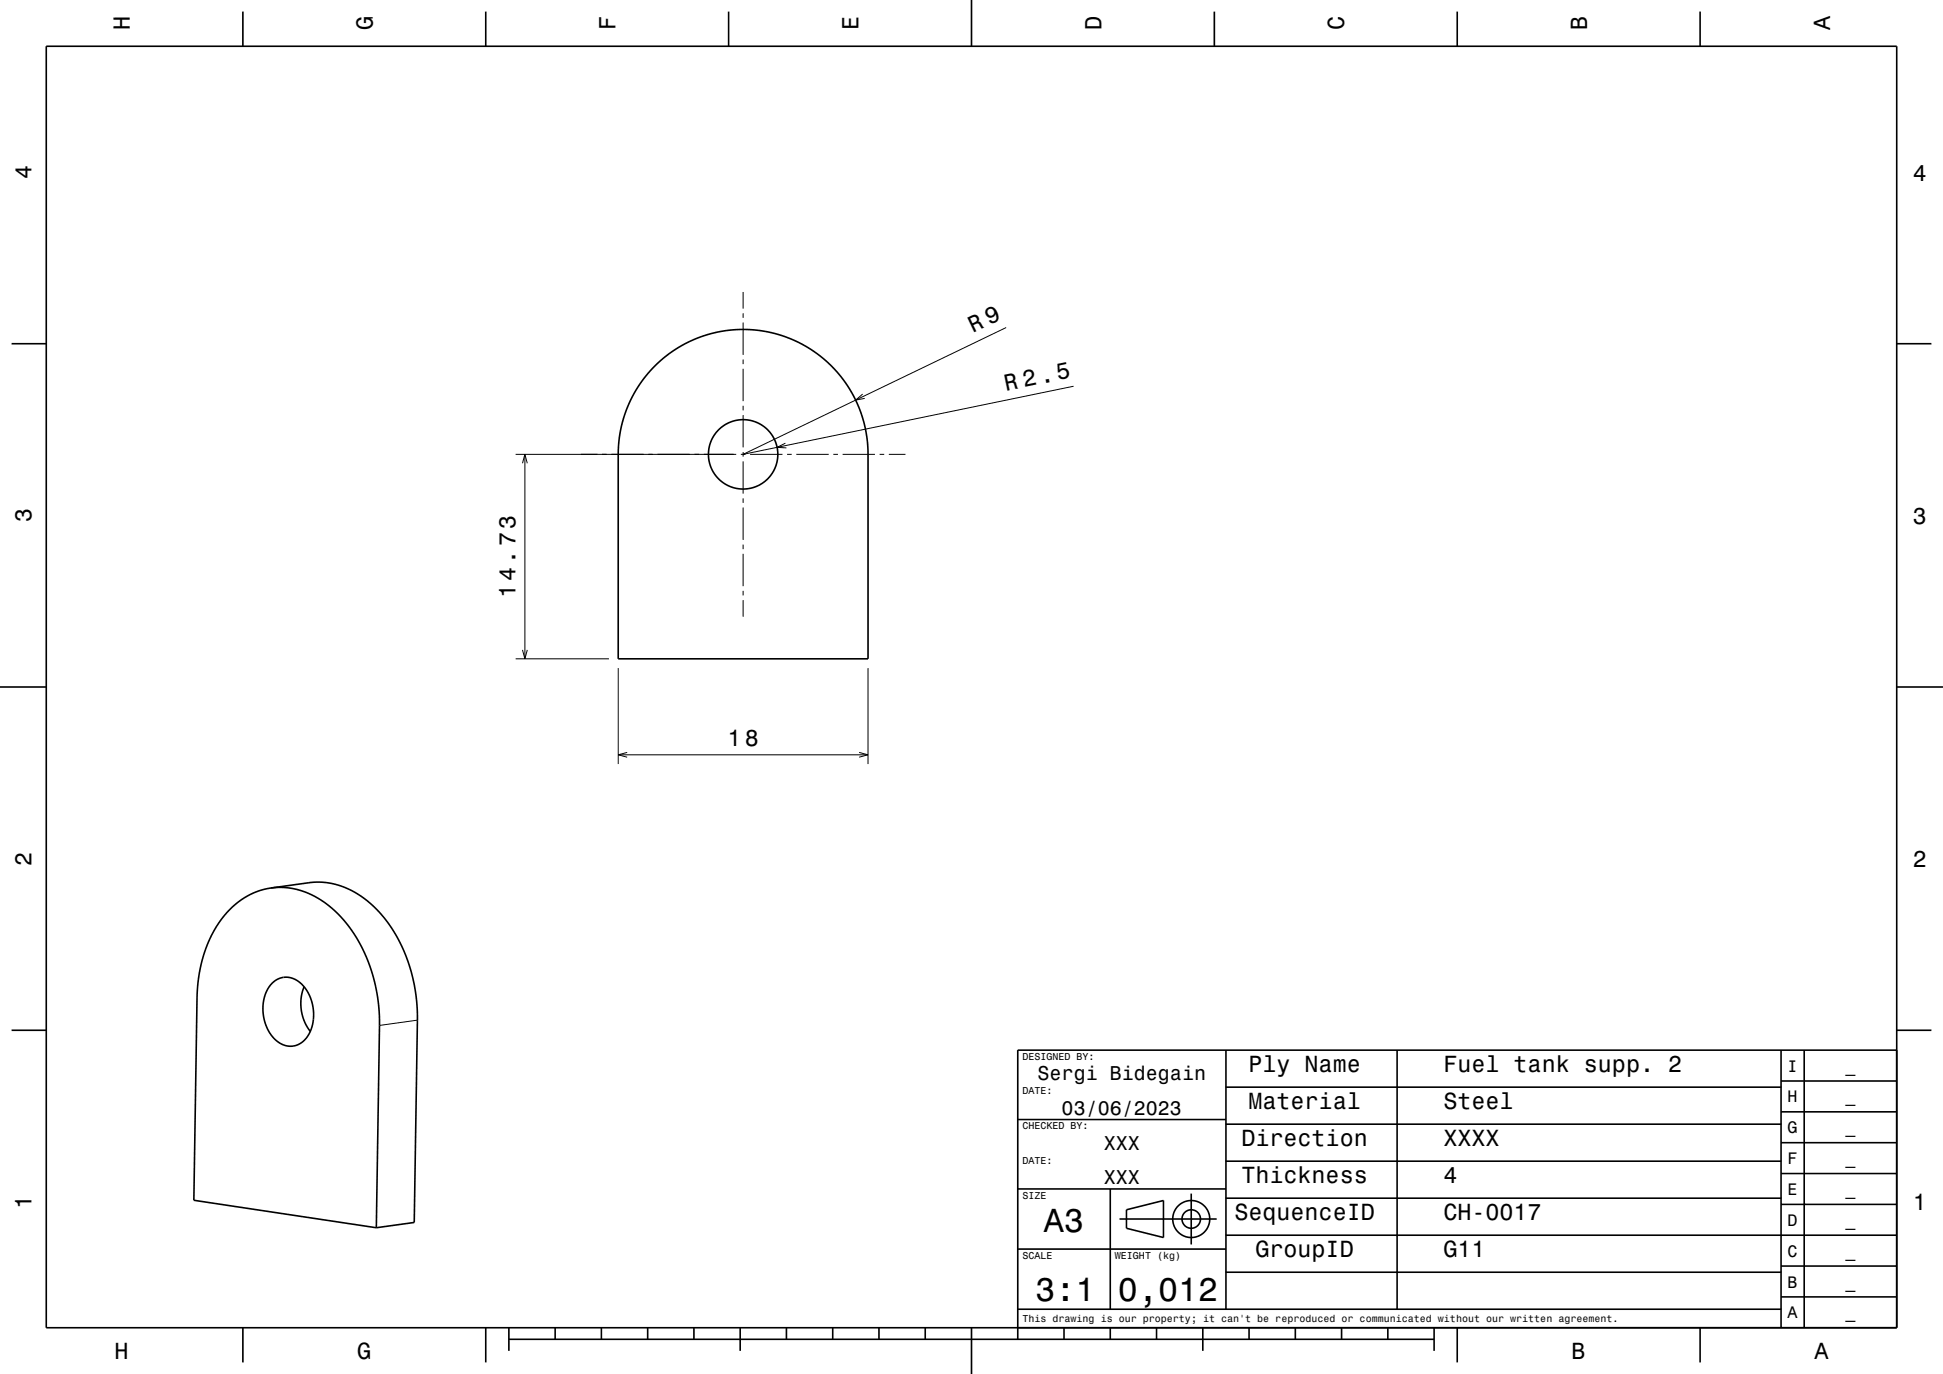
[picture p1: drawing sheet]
<svg xmlns="http://www.w3.org/2000/svg" width="420mm" height="297mm" viewBox="0 0 420 297" stroke-linecap="round" stroke-linejoin="round" font-family="sans-serif">
<g fill="none" stroke="#000" stroke-width=".22">
<path d="M160.6 63.1v3.6M160.6 67.7v1M160.6 69.7v7M160.6 77.7v1M160.6 79.7v7M217.5 70.8l-56.9 27.4 71.5-14.7M111.5 98.2h47.6M113.5 98.2v44.2M160.1 98.2h1M160.6 87.7v1M160.6 89.7v7M160.6 97.7v1"/>
<path d="M160.6 99.7v7M162.1 98.2h7M169.8 95.8l-1.8 .9 2 .1M170.1 98.2h1M172.1 98.2h7M180.1 98.2h1M182.1 98.2h7M186.5 85.2l-1.5 1.3 1.9-.4M190.1 98.2h1M192.1 98.2h3.6M112.9 100.1l.6-1.9 .5 1.9M160.6 107.7v1"/>
<path d="M160.6 109.7v7M160.6 117.7v1M160.6 119.7v7M160.6 127.7v1M160.6 129.7v3.6M111.5 142.4h20.1M112.9 140.5l.6 1.9 .5-1.9M133.6 144.4v20.8M187.6 144.4v20.8M133.6 163.2h54M135.6 162.6l-2 .6 2 .5M185.7 162.6l1.9 .6-1.9 .5"/>
<path d="M90.2 220.5l-8.2 1.2"/>
</g>
<g fill="none" stroke="#000" stroke-width=".35">
<path d="M10 10h400v277h-400zM52.5 2.5v7.5M105 2.5v7.5M157.5 2.5v7.5M210 0v10M262.5 2.5v7.5M315 2.5v7.5M367.5 2.5v7.5M2.5 74.3h7.5M141.5 79.2l2.2-2 2.2-1.6 2.8-1.6 2.5-1.1 2.7-.8 3.2-.7 2.9-.2 2.8 .1 3 .4 2.6 .7 2.9 1 2.4 1.2 2.4 1.4 2.3 1.9 2.3 2.3 1.8 2.1 1.8 3 1.6 3.4 1.1 3.8 .5 3.2 .1 46.7h-54v-44.3l.2-3.2 1-4.4 1.6-4.2 2.3-3.8zM410 74.3h7.5M0 148.5h10"/>
<path d="M410 148.5h10M58.6 191.9l-2.5 .6-2.4 1-2.3 1.6-2.1 1.8-1.8 2.3-1.6 2.7-1.4 3.1-.9 2.9-.7 3.7-.3 3.4-.7 44.5 39.4 5.9M58.6 191.9h3.3l3.3 .7 3 1.3 3.2 2.2 2.7 2.5 2.7 3.7 1.9 3.5 1.7 4.6 1.1 4.6 .5 5.4-.7 45M58.6 191.9l8.6-1.1 2.4-.1 3.4 .6 3.4 1.4 2.1 1.3 1.9 1.6 1.6 1.5 1.8 2.3 2.7 4.4 1.2 2.6 .9 2.6 1.2 5.1 .4 4.9-.7 45.2-8.2 1.2M58.8 212.5a4.5 4.5 0 0 1 7 .9 9.2 9.2 0 0 1 0 11.4 4.5 4.5 0 0 1-7-.8 9.3 9.3 0 0 1 0-11.5zM65.7 213.3a9.8 9.8 0 0 0 1.4 9.6M2.5 222.7h7.5M265 235h120M265 227v56M302 227v56M385 233.7h25M385 227v60"/>
<path d="M390 227v60M410 222.7h7.5M410 227h-190v62.5M220 257h45M220 242h45M240 257v26M257.5 258v11M265 259h120M265 251h120M265 243h120M385 253.7h25M385 247h25"/>
<path d="M385 240.3h25M220 270h45M242 263.5h21M243.5 261.5l8-2v8l-8-2zM265 275h120M265 267h145M385 273.7h25M385 260.3h25M52.5 287v7.5M105 287v7.5M110 289.5h200M110 287v5"/>
<path d="M120 287v2.5M130 287v2.5M140 287v2.5M150 287v2.5M160 287v5M170 287v2.5M180 287v2.5M190 287v2.5M200 287v2.5M210 287v10M220 283h165M230 287v2.5"/>
<path d="M240 287v2.5M250 287v2.5M260 287v5M270 287v2.5M280 287v2.5M290 287v2.5M300 287v2.5M310 287v5M315 287v7.5M367.5 287v7.5M385 280.3h25"/>
<circle cx="160.6" cy="98.2" r="7.5"/>
<circle cx="257.5" cy="263.5" r="2"/>
<circle cx="257.5" cy="263.5" r="4"/>
</g>
<g font-size="7.2">
<text x="225.7" y="266.3">A3</text>
<text x="223.8" y="281.3">3:1</text>
<text x="241.7" y="281.3">0,012</text>
</g>
<g font-size="5">
<text x="28.1" y="6.5" transform="rotate(-90 28.1 6.5)">H</text>
<text x="80.6" y="6.5" transform="rotate(-90 80.6 6.5)">G</text>
<text x="133.1" y="6.5" transform="rotate(-90 133.1 6.5)">F</text>
<text x="185.6" y="6.5" transform="rotate(-90 185.6 6.5)">E</text>
<text x="238.1" y="6.5" transform="rotate(-90 238.1 6.5)">D</text>
<text x="290.6" y="6.5" transform="rotate(-90 290.6 6.5)">C</text>
<text x="343.1" y="6.5" transform="rotate(-90 343.1 6.5)">B</text>
<text x="395.6" y="6.5" transform="rotate(-90 395.6 6.5)">A</text>
<text x="6.8" y="38.7" transform="rotate(-90 6.8 38.7)">4</text>
<text x="413.5" y="39">4</text>
<text x="210.3" y="72.1" transform="rotate(-26 210.3 72.1)">R 9</text>
<text x="217.4" y="84.5" transform="rotate(-12 217.4 84.5)">R 2.5</text>
<text x="6.8" y="112.9" transform="rotate(-90 6.8 112.9)">3</text>
<text x="413.5" y="113.2">3</text>
<text x="111.5" y="129.3" transform="rotate(-90 111.5 129.3)">14.73</text>
<text x="157.3" y="161.2">18</text>
<text x="6.8" y="187.1" transform="rotate(-90 6.8 187.1)">2</text>
<text x="413.5" y="187.4">2</text>
<text x="269.9" y="231.8">Ply Name</text>
<text x="312" y="231.8">Fuel tank supp. 2</text>
<text x="269.9" y="239.8">Material</text>
<text x="312" y="239.8">Steel</text>
<text x="268.3" y="247.8">Direction</text>
<text x="312" y="247.8">XXXX</text>
<text x="268.3" y="255.8">Thickness</text>
<text x="312" y="255.8">4</text>
<text x="6.8" y="261.3" transform="rotate(-90 6.8 261.3)">1</text>
<text x="266.8" y="263.8">SequenceID</text>
<text x="312" y="263.8">CH-0017</text>
<text x="413.5" y="261.6">1</text>
<text x="271.4" y="271.8">GroupID</text>
<text x="312" y="271.8">G11</text>
<text x="24.7" y="293.8">H</text>
<text x="77.2" y="293.8">G</text>
<text x="339.7" y="293.8">B</text>
<text x="392.2" y="293.8">A</text>
</g>
<g font-size="4.3">
<text x="224.3" y="233.5">Sergi Bidegain</text>
<text x="229.5" y="241">03/06/2023</text>
<text x="238.6" y="248.5">XXX</text>
<text x="238.6" y="256">XXX</text>
</g>
<g font-size="3.6">
<text x="386.4" y="231.6">I</text>
<text x="398.9" y="231.6">_</text>
<text x="386.4" y="238.3">H</text>
<text x="398.9" y="238.3">_</text>
<text x="386.4" y="245">G</text>
<text x="398.9" y="245">_</text>
<text x="386.4" y="251.6">F</text>
<text x="398.9" y="251.6">_</text>
<text x="386.4" y="258.3">E</text>
<text x="398.9" y="258.3">_</text>
<text x="386.4" y="265">D</text>
<text x="398.9" y="265">_</text>
<text x="386.4" y="271.6">C</text>
<text x="398.9" y="271.6">_</text>
<text x="386.4" y="278.3">B</text>
<text x="398.9" y="278.3">_</text>
<text x="386.4" y="285">A</text>
<text x="398.9" y="285">_</text>
</g>
<g font-size="2.2">
<text x="221" y="229.1">DESIGNED BY:</text>
<text x="221" y="236.6">DATE:</text>
<text x="221" y="244.1">CHECKED BY:</text>
<text x="221" y="251.6">DATE:</text>
<text x="221" y="259.1">SIZE</text>
<text x="221" y="272.1">SCALE</text>
<text x="241" y="272.1">WEIGHT (kg)</text>
<text x="221" y="285.8">This drawing is our property; it can't be reproduced or communicated without our written agreement.</text>
</g>
</svg>
